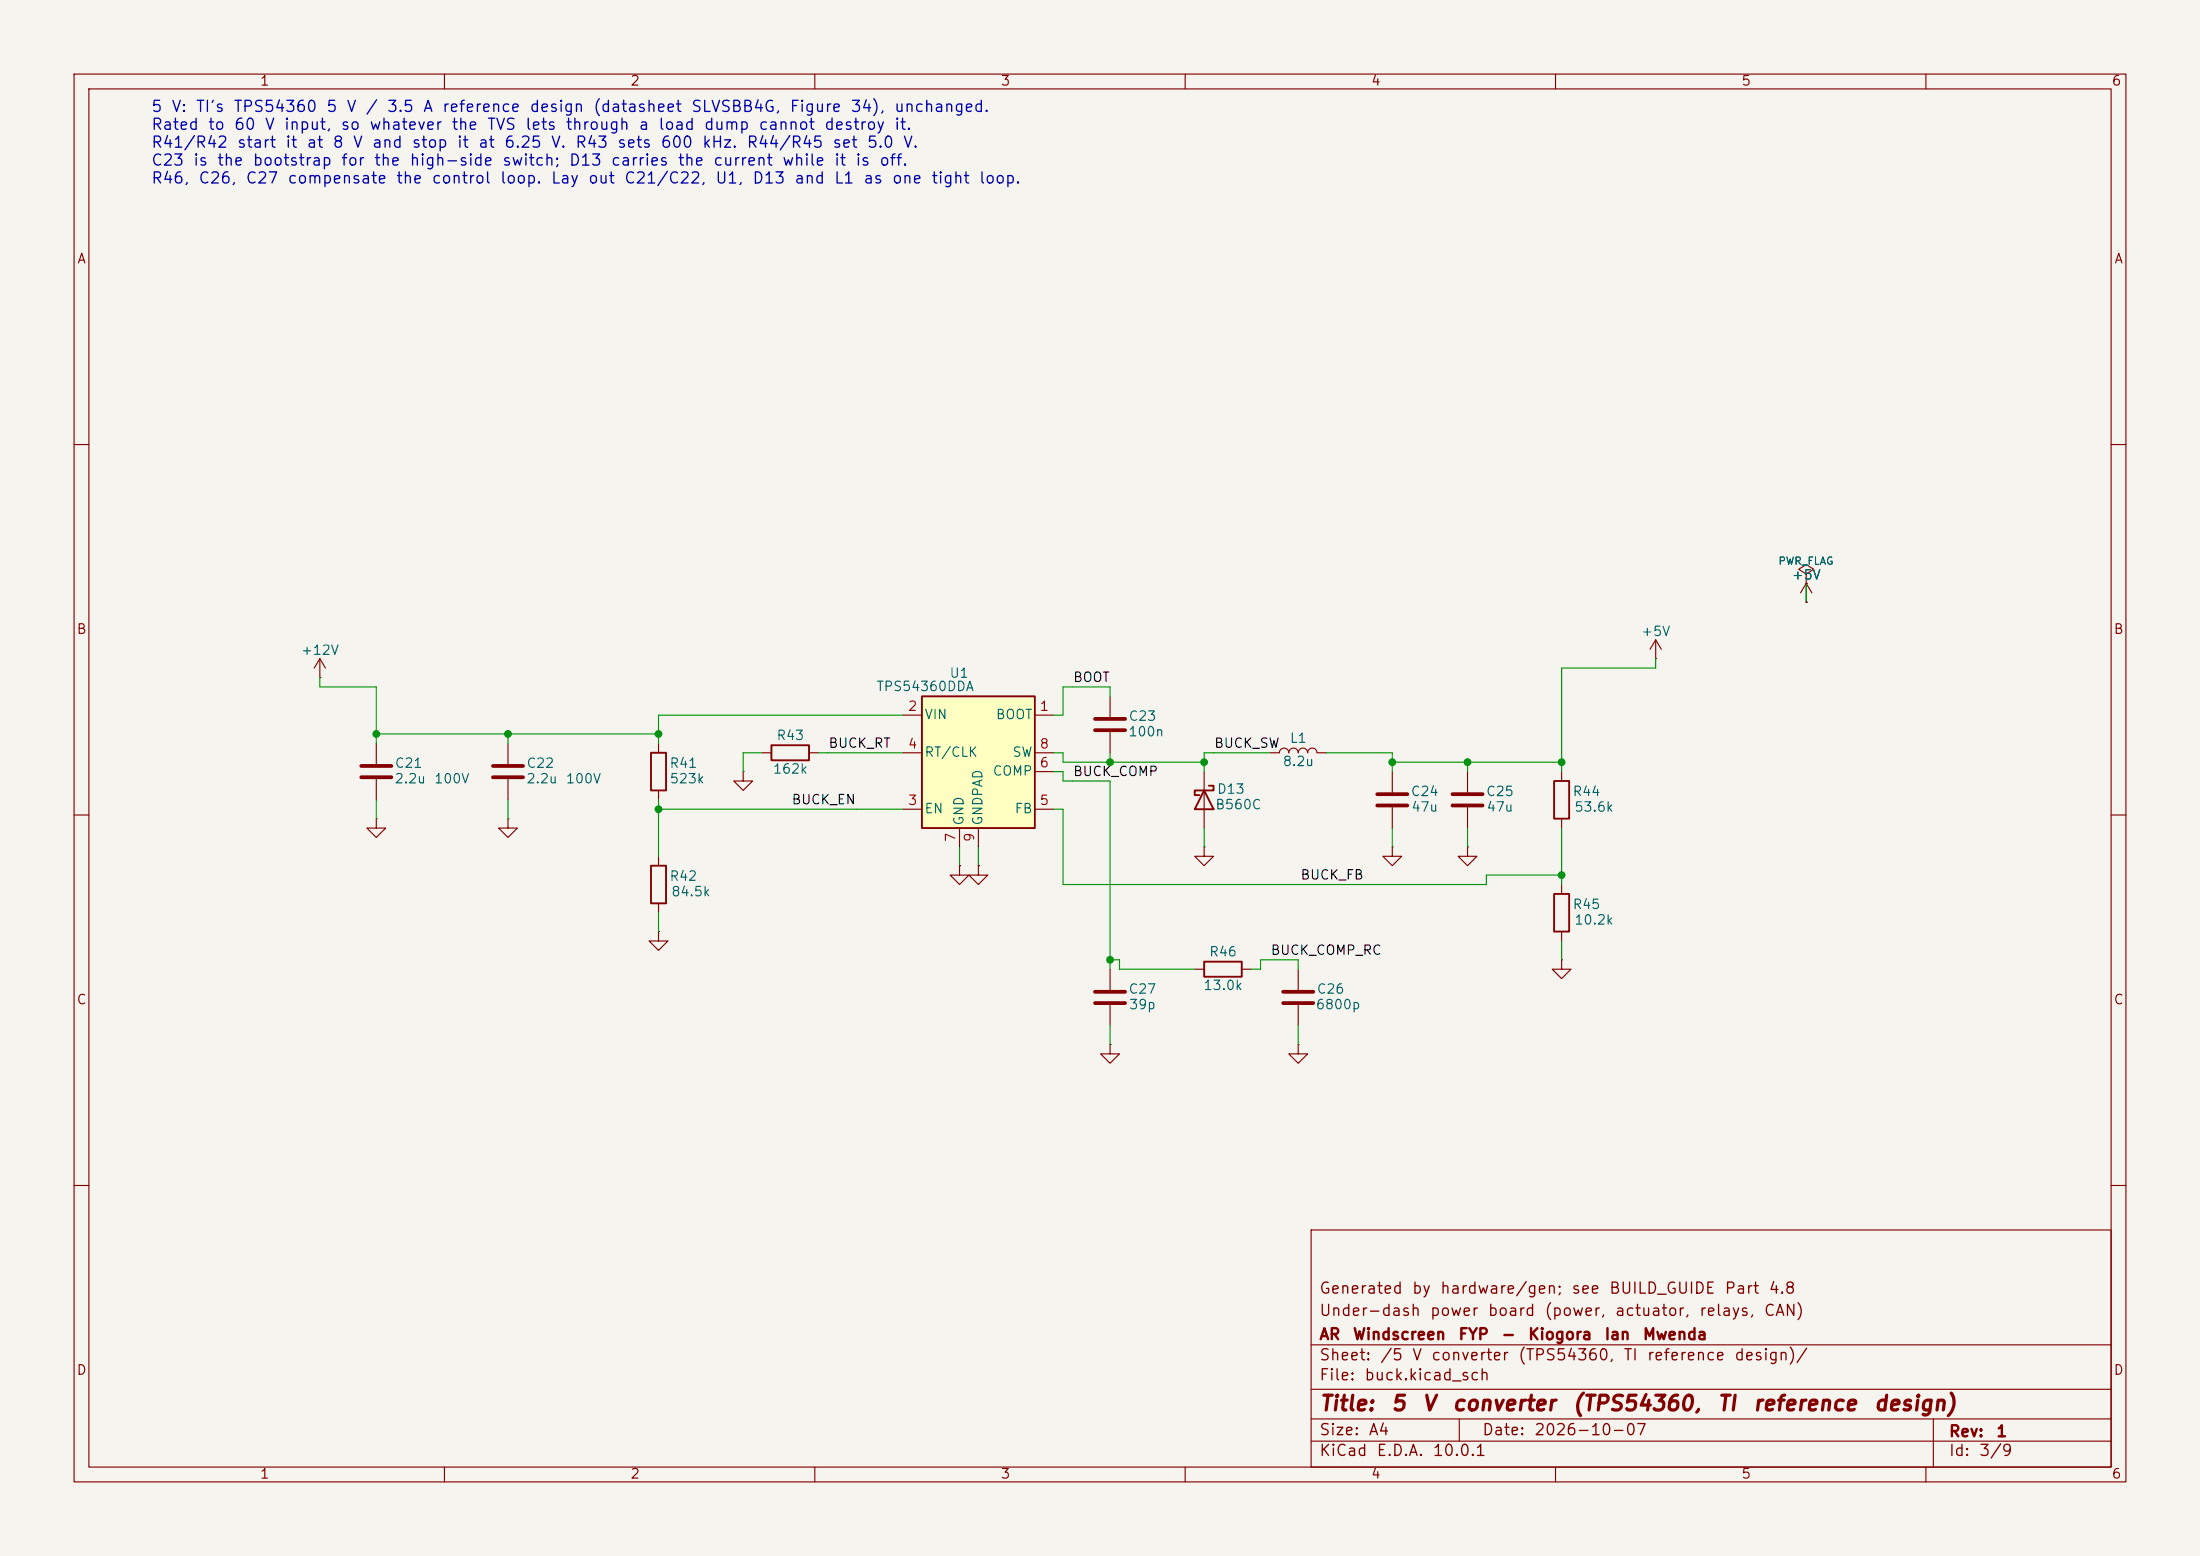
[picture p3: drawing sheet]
(kicad_sch
 (version 20250610)
 (generator "eeschema")
 (generator_version "10.0")
 (paper "A4")
 (title_block
  (title "5 V converter (TPS54360, TI reference design)")
  (date "2026-10-07")
  (rev "1")
  (company "AR Windscreen FYP - Kiogora Ian Mwenda")
  (comment 1 "Under-dash power board (power, actuator, relays, CAN)")
  (comment 2 "Generated by hardware/gen; see BUILD_GUIDE Part 4.8"))
 (lib_symbols
  (symbol "Regulator_Switching:TPS54360DDA"
   (pin_names
    (offset 0.254)) (exclude_from_sim no) (in_bom yes) (on_board yes)
   (in_pos_files yes)
   (duplicate_pin_numbers_are_jumpers no)
   (property "Reference" "U" (at -7.62 11.43 0) (show_name no) (do_not_autoplace no) (effects (font (size 1.27 1.27)) (justify left)))
   (property "Value" "TPS54360DDA" (at -7.62 8.89 0) (show_name no) (do_not_autoplace no) (effects (font (size 1.27 1.27)) (justify left)))
   (property "Footprint" "Package_SO:TI_SO-PowerPAD-8_ThermalVias" (at 1.27 -11.43 0) (show_name no) (do_not_autoplace no) (hide yes) (effects (font (size 1.27 1.27)
    (italic yes)) (justify left)))
   (property "Datasheet" "http://www.ti.com/lit/ds/symlink/tps54360.pdf" (at 0 0 0) (show_name no) (do_not_autoplace no) (hide yes) (effects (font (size 1.27 1.27))))
   (property "Description" "3.5A, Step Down DC-DC Converter with Eco-mode, 4.5-60V Input Voltage, PowerSO-8" (at 0 0 0) (show_name no) (do_not_autoplace no) (hide yes) (effects (font (size 1.27 1.27))))
   (symbol "TPS54360DDA_0_1"
    (rectangle (start -7.62 7.62) (end 7.62 -10.16) (stroke (width 0.254) (type default)) (fill (type background))))
   (symbol "TPS54360DDA_1_1"
    (pin input line (at 10.16 5.08 180) (length 2.54) (name "BOOT" (effects (font (size 1.27 1.27)))) (number "1" (effects (font (size 1.27 1.27)))))
    (pin power_in line (at -10.16 5.08 0) (length 2.54) (name "VIN" (effects (font (size 1.27 1.27)))) (number "2" (effects (font (size 1.27 1.27)))))
    (pin input line (at -10.16 -7.62 0) (length 2.54) (name "EN" (effects (font (size 1.27 1.27)))) (number "3" (effects (font (size 1.27 1.27)))))
    (pin input line (at -10.16 0 0) (length 2.54) (name "RT/CLK" (effects (font (size 1.27 1.27)))) (number "4" (effects (font (size 1.27 1.27)))))
    (pin input line (at 10.16 -7.62 180) (length 2.54) (name "FB" (effects (font (size 1.27 1.27)))) (number "5" (effects (font (size 1.27 1.27)))))
    (pin passive line (at 10.16 -2.54 180) (length 2.54) (name "COMP" (effects (font (size 1.27 1.27)))) (number "6" (effects (font (size 1.27 1.27)))))
    (pin power_in line (at -2.54 -12.7 90) (length 2.54) (name "GND" (effects (font (size 1.27 1.27)))) (number "7" (effects (font (size 1.27 1.27)))))
    (pin output line (at 10.16 0 180) (length 2.54) (name "SW" (effects (font (size 1.27 1.27)))) (number "8" (effects (font (size 1.27 1.27)))))
    (pin power_in line (at 0 -12.7 90) (length 2.54) (name "GNDPAD" (effects (font (size 1.27 1.27)))) (number "9" (effects (font (size 1.27 1.27))))))
   (embedded_fonts no))
  (symbol "Device:C"
   (pin_numbers (hide yes))
   (pin_names
    (offset 0.254)) (exclude_from_sim no) (in_bom yes) (on_board yes)
   (in_pos_files yes)
   (duplicate_pin_numbers_are_jumpers no)
   (property "Reference" "C" (at 0.635 2.54 0) (show_name no) (do_not_autoplace no) (effects (font (size 1.27 1.27)) (justify left)))
   (property "Value" "C" (at 0.635 -2.54 0) (show_name no) (do_not_autoplace no) (effects (font (size 1.27 1.27)) (justify left)))
   (property "Footprint" "" (at 0.9652 -3.81 0) (show_name no) (do_not_autoplace no) (hide yes) (effects (font (size 1.27 1.27))))
   (property "Datasheet" "" (at 0 0 0) (show_name no) (do_not_autoplace no) (hide yes) (effects (font (size 1.27 1.27))))
   (property "Description" "Unpolarized capacitor" (at 0 0 0) (show_name no) (do_not_autoplace no) (hide yes) (effects (font (size 1.27 1.27))))
   (symbol "C_0_1"
    (polyline (pts (xy -2.032 0.762) (xy 2.032 0.762)) (stroke (width 0.508) (type default)) (fill (type none)))
    (polyline (pts (xy -2.032 -0.762) (xy 2.032 -0.762)) (stroke (width 0.508) (type default)) (fill (type none))))
   (symbol "C_1_1"
    (pin passive line (at 0 3.81 270) (length 2.794) (name "" (effects (font (size 1.27 1.27)))) (number "1" (effects (font (size 1.27 1.27)))))
    (pin passive line (at 0 -3.81 90) (length 2.794) (name "" (effects (font (size 1.27 1.27)))) (number "2" (effects (font (size 1.27 1.27))))))
   (embedded_fonts no))
  (symbol "Device:R"
   (pin_numbers (hide yes))
   (pin_names
    (offset 0)) (exclude_from_sim no) (in_bom yes) (on_board yes)
   (in_pos_files yes)
   (duplicate_pin_numbers_are_jumpers no)
   (property "Reference" "R" (at 2.032 0 90) (show_name no) (do_not_autoplace no) (effects (font (size 1.27 1.27))))
   (property "Value" "R" (at 0 0 90) (show_name no) (do_not_autoplace no) (effects (font (size 1.27 1.27))))
   (property "Footprint" "" (at -1.778 0 90) (show_name no) (do_not_autoplace no) (hide yes) (effects (font (size 1.27 1.27))))
   (property "Datasheet" "" (at 0 0 0) (show_name no) (do_not_autoplace no) (hide yes) (effects (font (size 1.27 1.27))))
   (property "Description" "Resistor" (at 0 0 0) (show_name no) (do_not_autoplace no) (hide yes) (effects (font (size 1.27 1.27))))
   (symbol "R_0_1"
    (rectangle (start -1.016 -2.54) (end 1.016 2.54) (stroke (width 0.254) (type default)) (fill (type none))))
   (symbol "R_1_1"
    (pin passive line (at 0 3.81 270) (length 1.27) (name "" (effects (font (size 1.27 1.27)))) (number "1" (effects (font (size 1.27 1.27)))))
    (pin passive line (at 0 -3.81 90) (length 1.27) (name "" (effects (font (size 1.27 1.27)))) (number "2" (effects (font (size 1.27 1.27))))))
   (embedded_fonts no))
  (symbol "Device:D_Schottky"
   (pin_numbers (hide yes))
   (pin_names
    (offset 1.016) (hide yes)) (exclude_from_sim no) (in_bom yes) (on_board yes)
   (in_pos_files yes)
   (duplicate_pin_numbers_are_jumpers no)
   (property "Reference" "D" (at 0 2.54 0) (show_name no) (do_not_autoplace no) (effects (font (size 1.27 1.27))))
   (property "Value" "D_Schottky" (at 0 -2.54 0) (show_name no) (do_not_autoplace no) (effects (font (size 1.27 1.27))))
   (property "Footprint" "" (at 0 0 0) (show_name no) (do_not_autoplace no) (hide yes) (effects (font (size 1.27 1.27))))
   (property "Datasheet" "" (at 0 0 0) (show_name no) (do_not_autoplace no) (hide yes) (effects (font (size 1.27 1.27))))
   (property "Description" "Schottky diode" (at 0 0 0) (show_name no) (do_not_autoplace no) (hide yes) (effects (font (size 1.27 1.27))))
   (symbol "D_Schottky_0_1"
    (polyline (pts (xy -1.905 0.635) (xy -1.905 1.27) (xy -1.27 1.27) (xy -1.27 -1.27) (xy -0.635 -1.27) (xy -0.635 -0.635)) (stroke (width 0.254) (type default)) (fill (type none)))
    (polyline (pts (xy 1.27 1.27) (xy 1.27 -1.27) (xy -1.27 0) (xy 1.27 1.27)) (stroke (width 0.254) (type default)) (fill (type none)))
    (polyline (pts (xy 1.27 0) (xy -1.27 0)) (stroke (width 0) (type default)) (fill (type none))))
   (symbol "D_Schottky_1_1"
    (pin passive line (at -3.81 0 0) (length 2.54) (name "K" (effects (font (size 1.27 1.27)))) (number "1" (effects (font (size 1.27 1.27)))))
    (pin passive line (at 3.81 0 180) (length 2.54) (name "A" (effects (font (size 1.27 1.27)))) (number "2" (effects (font (size 1.27 1.27))))))
   (embedded_fonts no))
  (symbol "Device:L"
   (pin_numbers (hide yes))
   (pin_names
    (offset 1.016) (hide yes)) (exclude_from_sim no) (in_bom yes) (on_board yes)
   (in_pos_files yes)
   (duplicate_pin_numbers_are_jumpers no)
   (property "Reference" "L" (at -1.27 0 90) (show_name no) (do_not_autoplace no) (effects (font (size 1.27 1.27))))
   (property "Value" "L" (at 1.905 0 90) (show_name no) (do_not_autoplace no) (effects (font (size 1.27 1.27))))
   (property "Footprint" "" (at 0 0 0) (show_name no) (do_not_autoplace no) (hide yes) (effects (font (size 1.27 1.27))))
   (property "Datasheet" "" (at 0 0 0) (show_name no) (do_not_autoplace no) (hide yes) (effects (font (size 1.27 1.27))))
   (property "Description" "Inductor" (at 0 0 0) (show_name no) (do_not_autoplace no) (hide yes) (effects (font (size 1.27 1.27))))
   (symbol "L_0_1"
    (arc (start 0 2.54) (mid 0.6323 1.905) (end 0 1.27) (stroke (width 0) (type default)) (fill (type none)))
    (arc (start 0 1.27) (mid 0.6323 0.635) (end 0 0) (stroke (width 0) (type default)) (fill (type none)))
    (arc (start 0 0) (mid 0.6323 -0.635) (end 0 -1.27) (stroke (width 0) (type default)) (fill (type none)))
    (arc (start 0 -1.27) (mid 0.6323 -1.905) (end 0 -2.54) (stroke (width 0) (type default)) (fill (type none))))
   (symbol "L_1_1"
    (pin passive line (at 0 3.81 270) (length 1.27) (name "1" (effects (font (size 1.27 1.27)))) (number "1" (effects (font (size 1.27 1.27)))))
    (pin passive line (at 0 -3.81 90) (length 1.27) (name "2" (effects (font (size 1.27 1.27)))) (number "2" (effects (font (size 1.27 1.27))))))
   (embedded_fonts no))
  (symbol "power:+12V"
   (power global)
   (pin_numbers (hide yes))
   (pin_names
    (offset 0) (hide yes)) (exclude_from_sim no) (in_bom yes) (on_board yes)
   (in_pos_files yes)
   (duplicate_pin_numbers_are_jumpers no)
   (property "Reference" "#PWR" (at 0 -3.81 0) (show_name no) (do_not_autoplace no) (hide yes) (effects (font (size 1.27 1.27))))
   (property "Value" "+12V" (at 0 3.556 0) (show_name no) (do_not_autoplace no) (effects (font (size 1.27 1.27))))
   (property "Footprint" "" (at 0 0 0) (show_name no) (do_not_autoplace no) (hide yes) (effects (font (size 1.27 1.27))))
   (property "Datasheet" "" (at 0 0 0) (show_name no) (do_not_autoplace no) (hide yes) (effects (font (size 1.27 1.27))))
   (property "Description" "Power symbol creates a global label with name \"+12V\"" (at 0 0 0) (show_name no) (do_not_autoplace no) (hide yes) (effects (font (size 1.27 1.27))))
   (symbol "+12V_0_1"
    (polyline (pts (xy -0.762 1.27) (xy 0 2.54)) (stroke (width 0) (type default)) (fill (type none)))
    (polyline (pts (xy 0 2.54) (xy 0.762 1.27)) (stroke (width 0) (type default)) (fill (type none)))
    (polyline (pts (xy 0 0) (xy 0 2.54)) (stroke (width 0) (type default)) (fill (type none))))
   (symbol "+12V_1_1"
    (pin power_in line (at 0 0 90) (length 0) (name "" (effects (font (size 1.27 1.27)))) (number "1" (effects (font (size 1.27 1.27))))))
   (embedded_fonts no))
  (symbol "power:+5V"
   (power global)
   (pin_numbers (hide yes))
   (pin_names
    (offset 0) (hide yes)) (exclude_from_sim no) (in_bom yes) (on_board yes)
   (in_pos_files yes)
   (duplicate_pin_numbers_are_jumpers no)
   (property "Reference" "#PWR" (at 0 -3.81 0) (show_name no) (do_not_autoplace no) (hide yes) (effects (font (size 1.27 1.27))))
   (property "Value" "+5V" (at 0 3.556 0) (show_name no) (do_not_autoplace no) (effects (font (size 1.27 1.27))))
   (property "Footprint" "" (at 0 0 0) (show_name no) (do_not_autoplace no) (hide yes) (effects (font (size 1.27 1.27))))
   (property "Datasheet" "" (at 0 0 0) (show_name no) (do_not_autoplace no) (hide yes) (effects (font (size 1.27 1.27))))
   (property "Description" "Power symbol creates a global label with name \"+5V\"" (at 0 0 0) (show_name no) (do_not_autoplace no) (hide yes) (effects (font (size 1.27 1.27))))
   (symbol "+5V_0_1"
    (polyline (pts (xy -0.762 1.27) (xy 0 2.54)) (stroke (width 0) (type default)) (fill (type none)))
    (polyline (pts (xy 0 2.54) (xy 0.762 1.27)) (stroke (width 0) (type default)) (fill (type none)))
    (polyline (pts (xy 0 0) (xy 0 2.54)) (stroke (width 0) (type default)) (fill (type none))))
   (symbol "+5V_1_1"
    (pin power_in line (at 0 0 90) (length 0) (name "" (effects (font (size 1.27 1.27)))) (number "1" (effects (font (size 1.27 1.27))))))
   (embedded_fonts no))
  (symbol "power:PWR_FLAG"
   (power global)
   (pin_numbers (hide yes))
   (pin_names
    (offset 0) (hide yes)) (exclude_from_sim no) (in_bom yes) (on_board yes)
   (in_pos_files yes)
   (duplicate_pin_numbers_are_jumpers no)
   (property "Reference" "#FLG" (at 0 1.905 0) (show_name no) (do_not_autoplace no) (hide yes) (effects (font (size 1.27 1.27))))
   (property "Value" "PWR_FLAG" (at 0 3.81 0) (show_name no) (do_not_autoplace no) (effects (font (size 1.27 1.27))))
   (property "Footprint" "" (at 0 0 0) (show_name no) (do_not_autoplace no) (hide yes) (effects (font (size 1.27 1.27))))
   (property "Datasheet" "" (at 0 0 0) (show_name no) (do_not_autoplace no) (hide yes) (effects (font (size 1.27 1.27))))
   (property "Description" "Special symbol for telling ERC where power comes from" (at 0 0 0) (show_name no) (do_not_autoplace no) (hide yes) (effects (font (size 1.27 1.27))))
   (symbol "PWR_FLAG_0_0"
    (pin power_out line (at 0 0 90) (length 0) (name "" (effects (font (size 1.27 1.27)))) (number "1" (effects (font (size 1.27 1.27))))))
   (symbol "PWR_FLAG_0_1"
    (polyline (pts (xy 0 0) (xy 0 1.27) (xy -1.016 1.905) (xy 0 2.54) (xy 1.016 1.905) (xy 0 1.27)) (stroke (width 0) (type default)) (fill (type none))))
   (embedded_fonts no))
  (symbol "power:GND"
   (power global)
   (pin_numbers (hide yes))
   (pin_names
    (offset 0) (hide yes)) (exclude_from_sim no) (in_bom yes) (on_board yes)
   (in_pos_files yes)
   (duplicate_pin_numbers_are_jumpers no)
   (property "Reference" "#PWR" (at 0 -6.35 0) (show_name no) (do_not_autoplace no) (hide yes) (effects (font (size 1.27 1.27))))
   (property "Value" "GND" (at 0 -3.81 0) (show_name no) (do_not_autoplace no) (effects (font (size 1.27 1.27))))
   (property "Footprint" "" (at 0 0 0) (show_name no) (do_not_autoplace no) (hide yes) (effects (font (size 1.27 1.27))))
   (property "Datasheet" "" (at 0 0 0) (show_name no) (do_not_autoplace no) (hide yes) (effects (font (size 1.27 1.27))))
   (property "Description" "Power symbol creates a global label with name \"GND\" , ground" (at 0 0 0) (show_name no) (do_not_autoplace no) (hide yes) (effects (font (size 1.27 1.27))))
   (symbol "GND_0_1"
    (polyline (pts (xy 0 0) (xy 0 -1.27) (xy 1.27 -1.27) (xy 0 -2.54) (xy -1.27 -1.27) (xy 0 -1.27)) (stroke (width 0) (type default)) (fill (type none))))
   (symbol "GND_1_1"
    (pin power_in line (at 0 0 270) (length 0) (name "" (effects (font (size 1.27 1.27)))) (number "1" (effects (font (size 1.27 1.27))))))
   (embedded_fonts no)))
 (text "5 V: TI's TPS54360 5 V / 3.5 A reference design (datasheet SLVSBB4G, Figure 34), unchanged.\nRated to 60 V input, so whatever the TVS lets through a load dump cannot destroy it.\nR41/R42 start it at 8 V and stop it at 6.25 V. R43 sets 600 kHz. R44/R45 set 5.0 V.\nC23 is the bootstrap for the high-side switch; D13 carries the current while it is off.\nR46, C26, C27 compensate the control loop. Lay out C21/C22, U1, D13 and L1 as one tight loop."
  (exclude_from_sim no)
  (at 20.32 25.4 0)
  (effects (font (size 1.5 1.5)) (justify left bottom)))
 (symbol
  (lib_id "Regulator_Switching:TPS54360DDA")
  (at 132.08 101.6 0)
  (unit 1)
  (exclude_from_sim no)
  (in_bom yes)
  (on_board yes)
  (dnp no)
  (property "Reference" "U1" (at 129.464 90.93 0) (effects (font (size 1.27 1.27))))
  (property "Value" "TPS54360DDA" (at 124.892 92.73 0) (effects (font (size 1.27 1.27))))
  (property "Footprint" "Package_SO:TI_SO-PowerPAD-8_ThermalVias" (at 132.08 101.6 0) (hide yes) (effects (font (size 1.27 1.27))))
  (property "Datasheet" "" (at 132.08 101.6 0) (hide yes) (effects (font (size 1.27 1.27))))
  (property "Description" "60 V, 3.5 A buck" (at 132.08 101.6 0) (hide yes) (effects (font (size 1.27 1.27))))
  (pin "1")
  (pin "2")
  (pin "3")
  (pin "4")
  (pin "5")
  (pin "6")
  (pin "7")
  (pin "8")
  (pin "9"))
 (symbol
  (lib_id "Device:C")
  (at 50.8 104.14 0)
  (unit 1)
  (exclude_from_sim no)
  (in_bom yes)
  (on_board yes)
  (dnp no)
  (property "Reference" "C21" (at 55.156 103.09 0) (effects (font (size 1.27 1.27))))
  (property "Value" "2.2u 100V" (at 58.204 105.19 0) (effects (font (size 1.27 1.27))))
  (property "Footprint" "Capacitor_SMD:C_1210_3225Metric" (at 50.8 104.14 0) (hide yes) (effects (font (size 1.27 1.27))))
  (property "Datasheet" "" (at 50.8 104.14 0) (hide yes) (effects (font (size 1.27 1.27))))
  (property "Description" "" (at 50.8 104.14 0) (hide yes) (effects (font (size 1.27 1.27))))
  (pin "1")
  (pin "2"))
 (symbol
  (lib_id "Device:C")
  (at 68.58 104.14 0)
  (unit 1)
  (exclude_from_sim no)
  (in_bom yes)
  (on_board yes)
  (dnp no)
  (property "Reference" "C22" (at 72.936 103.09 0) (effects (font (size 1.27 1.27))))
  (property "Value" "2.2u 100V" (at 75.984 105.19 0) (effects (font (size 1.27 1.27))))
  (property "Footprint" "Capacitor_SMD:C_1210_3225Metric" (at 68.58 104.14 0) (hide yes) (effects (font (size 1.27 1.27))))
  (property "Datasheet" "" (at 68.58 104.14 0) (hide yes) (effects (font (size 1.27 1.27))))
  (property "Description" "" (at 68.58 104.14 0) (hide yes) (effects (font (size 1.27 1.27))))
  (pin "1")
  (pin "2"))
 (symbol
  (lib_id "Device:R")
  (at 88.9 104.14 0)
  (unit 1)
  (exclude_from_sim no)
  (in_bom yes)
  (on_board yes)
  (dnp no)
  (property "Reference" "R41" (at 92.24 103.09 0) (effects (font (size 1.27 1.27))))
  (property "Value" "523k" (at 92.748 105.19 0) (effects (font (size 1.27 1.27))))
  (property "Footprint" "Resistor_SMD:R_0805_2012Metric" (at 88.9 104.14 0) (hide yes) (effects (font (size 1.27 1.27))))
  (property "Datasheet" "" (at 88.9 104.14 0) (hide yes) (effects (font (size 1.27 1.27))))
  (property "Description" "UVLO: start 8 V" (at 88.9 104.14 0) (hide yes) (effects (font (size 1.27 1.27))))
  (pin "1")
  (pin "2"))
 (symbol
  (lib_id "Device:R")
  (at 88.9 119.38 0)
  (unit 1)
  (exclude_from_sim no)
  (in_bom yes)
  (on_board yes)
  (dnp no)
  (property "Reference" "R42" (at 92.24 118.33 0) (effects (font (size 1.27 1.27))))
  (property "Value" "84.5k" (at 93.256 120.43 0) (effects (font (size 1.27 1.27))))
  (property "Footprint" "Resistor_SMD:R_0805_2012Metric" (at 88.9 119.38 0) (hide yes) (effects (font (size 1.27 1.27))))
  (property "Datasheet" "" (at 88.9 119.38 0) (hide yes) (effects (font (size 1.27 1.27))))
  (property "Description" "UVLO: stop 6.25 V" (at 88.9 119.38 0) (hide yes) (effects (font (size 1.27 1.27))))
  (pin "1")
  (pin "2"))
 (symbol
  (lib_id "Device:R")
  (at 106.68 101.6 270)
  (unit 1)
  (exclude_from_sim no)
  (in_bom yes)
  (on_board yes)
  (dnp no)
  (property "Reference" "R43" (at 106.68 99.334 90) (effects (font (size 1.27 1.27))))
  (property "Value" "162k" (at 106.68 103.866 90) (effects (font (size 1.27 1.27))))
  (property "Footprint" "Resistor_SMD:R_0805_2012Metric" (at 106.68 101.6 0) (hide yes) (effects (font (size 1.27 1.27))))
  (property "Datasheet" "" (at 106.68 101.6 0) (hide yes) (effects (font (size 1.27 1.27))))
  (property "Description" "600 kHz" (at 106.68 101.6 0) (hide yes) (effects (font (size 1.27 1.27))))
  (pin "1")
  (pin "2"))
 (symbol
  (lib_id "Device:C")
  (at 149.86 97.79 0)
  (unit 1)
  (exclude_from_sim no)
  (in_bom yes)
  (on_board yes)
  (dnp no)
  (property "Reference" "C23" (at 154.216 96.74 0) (effects (font (size 1.27 1.27))))
  (property "Value" "100n" (at 154.724 98.84 0) (effects (font (size 1.27 1.27))))
  (property "Footprint" "Capacitor_SMD:C_0805_2012Metric" (at 149.86 97.79 0) (hide yes) (effects (font (size 1.27 1.27))))
  (property "Datasheet" "" (at 149.86 97.79 0) (hide yes) (effects (font (size 1.27 1.27))))
  (property "Description" "" (at 149.86 97.79 0) (hide yes) (effects (font (size 1.27 1.27))))
  (pin "1")
  (pin "2"))
 (symbol
  (lib_id "Device:D_Schottky")
  (at 162.56 107.95 270)
  (unit 1)
  (exclude_from_sim no)
  (in_bom yes)
  (on_board yes)
  (dnp no)
  (property "Reference" "D13" (at 166.154 106.582 90) (effects (font (size 1.27 1.27))))
  (property "Value" "B560C" (at 167.17 108.683 90) (effects (font (size 1.27 1.27))))
  (property "Footprint" "Diode_SMD:D_SMC" (at 162.56 107.95 0) (hide yes) (effects (font (size 1.27 1.27))))
  (property "Datasheet" "" (at 162.56 107.95 0) (hide yes) (effects (font (size 1.27 1.27))))
  (property "Description" "catch diode" (at 162.56 107.95 0) (hide yes) (effects (font (size 1.27 1.27))))
  (pin "1")
  (pin "2"))
 (symbol
  (lib_id "Device:L")
  (at 175.26 101.6 90)
  (unit 1)
  (exclude_from_sim no)
  (in_bom yes)
  (on_board yes)
  (dnp no)
  (property "Reference" "L1" (at 175.26 99.718 90) (effects (font (size 1.27 1.27))))
  (property "Value" "8.2u" (at 175.26 102.85 90) (effects (font (size 1.27 1.27))))
  (property "Footprint" "Inductor_SMD:L_Bourns_SRR1260" (at 175.26 101.6 0) (hide yes) (effects (font (size 1.27 1.27))))
  (property "Datasheet" "" (at 175.26 101.6 0) (hide yes) (effects (font (size 1.27 1.27))))
  (property "Description" "SRR1260-8R2Y or similar, Isat > 4.5 A" (at 175.26 101.6 0) (hide yes) (effects (font (size 1.27 1.27))))
  (pin "1")
  (pin "2"))
 (symbol
  (lib_id "Device:C")
  (at 187.96 107.95 0)
  (unit 1)
  (exclude_from_sim no)
  (in_bom yes)
  (on_board yes)
  (dnp no)
  (property "Reference" "C24" (at 192.316 106.9 0) (effects (font (size 1.27 1.27))))
  (property "Value" "47u" (at 192.316 109.0 0) (effects (font (size 1.27 1.27))))
  (property "Footprint" "Capacitor_SMD:C_1210_3225Metric" (at 187.96 107.95 0) (hide yes) (effects (font (size 1.27 1.27))))
  (property "Datasheet" "" (at 187.96 107.95 0) (hide yes) (effects (font (size 1.27 1.27))))
  (property "Description" "" (at 187.96 107.95 0) (hide yes) (effects (font (size 1.27 1.27))))
  (pin "1")
  (pin "2"))
 (symbol
  (lib_id "Device:C")
  (at 198.12 107.95 0)
  (unit 1)
  (exclude_from_sim no)
  (in_bom yes)
  (on_board yes)
  (dnp no)
  (property "Reference" "C25" (at 202.476 106.9 0) (effects (font (size 1.27 1.27))))
  (property "Value" "47u" (at 202.476 109.0 0) (effects (font (size 1.27 1.27))))
  (property "Footprint" "Capacitor_SMD:C_1210_3225Metric" (at 198.12 107.95 0) (hide yes) (effects (font (size 1.27 1.27))))
  (property "Datasheet" "" (at 198.12 107.95 0) (hide yes) (effects (font (size 1.27 1.27))))
  (property "Description" "" (at 198.12 107.95 0) (hide yes) (effects (font (size 1.27 1.27))))
  (pin "1")
  (pin "2"))
 (symbol
  (lib_id "Device:R")
  (at 210.82 107.95 0)
  (unit 1)
  (exclude_from_sim no)
  (in_bom yes)
  (on_board yes)
  (dnp no)
  (property "Reference" "R44" (at 214.16 106.9 0) (effects (font (size 1.27 1.27))))
  (property "Value" "53.6k" (at 215.176 109.0 0) (effects (font (size 1.27 1.27))))
  (property "Footprint" "Resistor_SMD:R_0805_2012Metric" (at 210.82 107.95 0) (hide yes) (effects (font (size 1.27 1.27))))
  (property "Datasheet" "" (at 210.82 107.95 0) (hide yes) (effects (font (size 1.27 1.27))))
  (property "Description" "" (at 210.82 107.95 0) (hide yes) (effects (font (size 1.27 1.27))))
  (pin "1")
  (pin "2"))
 (symbol
  (lib_id "Device:R")
  (at 210.82 123.19 0)
  (unit 1)
  (exclude_from_sim no)
  (in_bom yes)
  (on_board yes)
  (dnp no)
  (property "Reference" "R45" (at 214.16 122.14 0) (effects (font (size 1.27 1.27))))
  (property "Value" "10.2k" (at 215.176 124.24 0) (effects (font (size 1.27 1.27))))
  (property "Footprint" "Resistor_SMD:R_0805_2012Metric" (at 210.82 123.19 0) (hide yes) (effects (font (size 1.27 1.27))))
  (property "Datasheet" "" (at 210.82 123.19 0) (hide yes) (effects (font (size 1.27 1.27))))
  (property "Description" "" (at 210.82 123.19 0) (hide yes) (effects (font (size 1.27 1.27))))
  (pin "1")
  (pin "2"))
 (symbol
  (lib_id "Device:C")
  (at 149.86 134.62 0)
  (unit 1)
  (exclude_from_sim no)
  (in_bom yes)
  (on_board yes)
  (dnp no)
  (property "Reference" "C27" (at 154.216 133.57 0) (effects (font (size 1.27 1.27))))
  (property "Value" "39p" (at 154.216 135.67 0) (effects (font (size 1.27 1.27))))
  (property "Footprint" "Capacitor_SMD:C_0805_2012Metric" (at 149.86 134.62 0) (hide yes) (effects (font (size 1.27 1.27))))
  (property "Datasheet" "" (at 149.86 134.62 0) (hide yes) (effects (font (size 1.27 1.27))))
  (property "Description" "" (at 149.86 134.62 0) (hide yes) (effects (font (size 1.27 1.27))))
  (pin "1")
  (pin "2"))
 (symbol
  (lib_id "Device:R")
  (at 165.1 130.81 90)
  (unit 1)
  (exclude_from_sim no)
  (in_bom yes)
  (on_board yes)
  (dnp no)
  (property "Reference" "R46" (at 165.1 128.544 90) (effects (font (size 1.27 1.27))))
  (property "Value" "13.0k" (at 165.1 133.076 90) (effects (font (size 1.27 1.27))))
  (property "Footprint" "Resistor_SMD:R_0805_2012Metric" (at 165.1 130.81 0) (hide yes) (effects (font (size 1.27 1.27))))
  (property "Datasheet" "" (at 165.1 130.81 0) (hide yes) (effects (font (size 1.27 1.27))))
  (property "Description" "" (at 165.1 130.81 0) (hide yes) (effects (font (size 1.27 1.27))))
  (pin "1")
  (pin "2"))
 (symbol
  (lib_id "Device:C")
  (at 175.26 134.62 0)
  (unit 1)
  (exclude_from_sim no)
  (in_bom yes)
  (on_board yes)
  (dnp no)
  (property "Reference" "C26" (at 179.616 133.57 0) (effects (font (size 1.27 1.27))))
  (property "Value" "6800p" (at 180.632 135.67 0) (effects (font (size 1.27 1.27))))
  (property "Footprint" "Capacitor_SMD:C_0805_2012Metric" (at 175.26 134.62 0) (hide yes) (effects (font (size 1.27 1.27))))
  (property "Datasheet" "" (at 175.26 134.62 0) (hide yes) (effects (font (size 1.27 1.27))))
  (property "Description" "" (at 175.26 134.62 0) (hide yes) (effects (font (size 1.27 1.27))))
  (pin "1")
  (pin "2"))
 (symbol
  (lib_id "power:+12V")
  (at 43.18 91.44 0)
  (unit 1)
  (exclude_from_sim no)
  (in_bom yes)
  (on_board yes)
  (dnp no)
  (property "Reference" "#PWR008" (at 43.18 91.44 0) (hide yes) (effects (font (size 1.27 1.27))))
  (property "Value" "+12V" (at 43.18 87.84 0) (effects (font (size 1.27 1.27))))
  (property "Footprint" "" (at 43.18 91.44 0) (hide yes) (effects (font (size 1.27 1.27))))
  (property "Datasheet" "" (at 43.18 91.44 0) (hide yes) (effects (font (size 1.27 1.27))))
  (pin "1"))
 (symbol
  (lib_id "power:+5V")
  (at 223.52 88.9 0)
  (unit 1)
  (exclude_from_sim no)
  (in_bom yes)
  (on_board yes)
  (dnp no)
  (property "Reference" "#PWR009" (at 223.52 88.9 0) (hide yes) (effects (font (size 1.27 1.27))))
  (property "Value" "+5V" (at 223.52 85.3 0) (effects (font (size 1.27 1.27))))
  (property "Footprint" "" (at 223.52 88.9 0) (hide yes) (effects (font (size 1.27 1.27))))
  (property "Datasheet" "" (at 223.52 88.9 0) (hide yes) (effects (font (size 1.27 1.27))))
  (pin "1"))
 (symbol
  (lib_id "power:PWR_FLAG")
  (at 243.84 78.74 0)
  (unit 1)
  (exclude_from_sim no)
  (in_bom yes)
  (on_board yes)
  (dnp no)
  (property "Reference" "#FLG003" (at 243.84 78.74 0) (hide yes) (effects (font (size 1.27 1.27))))
  (property "Value" "PWR_FLAG" (at 243.84 75.74 0) (effects (font (size 1.0 1.0))))
  (property "Footprint" "" (at 243.84 78.74 0) (hide yes) (effects (font (size 1.27 1.27))))
  (property "Datasheet" "" (at 243.84 78.74 0) (hide yes) (effects (font (size 1.27 1.27))))
  (pin "1"))
 (wire
  (pts (xy 243.84 78.74) (xy 243.84 81.28))
  (stroke (width 0) (type default)))
 (symbol
  (lib_id "power:+5V")
  (at 243.84 81.28 0)
  (unit 1)
  (exclude_from_sim no)
  (in_bom yes)
  (on_board yes)
  (dnp no)
  (property "Reference" "#PWR010" (at 243.84 81.28 0) (hide yes) (effects (font (size 1.27 1.27))))
  (property "Value" "+5V" (at 243.84 77.68 0) (effects (font (size 1.27 1.27))))
  (property "Footprint" "" (at 243.84 81.28 0) (hide yes) (effects (font (size 1.27 1.27))))
  (property "Datasheet" "" (at 243.84 81.28 0) (hide yes) (effects (font (size 1.27 1.27))))
  (pin "1"))
 (wire
  (pts (xy 129.54 114.3) (xy 129.54 116.84))
  (stroke (width 0) (type default)))
 (symbol
  (lib_id "power:GND")
  (at 129.54 116.84 0)
  (unit 1)
  (exclude_from_sim no)
  (in_bom yes)
  (on_board yes)
  (dnp no)
  (property "Reference" "#PWR011" (at 129.54 116.84 0) (hide yes) (effects (font (size 1.27 1.27))))
  (property "Value" "GND" (at 129.54 113.24 0) (hide yes) (effects (font (size 1.27 1.27))))
  (property "Footprint" "" (at 129.54 116.84 0) (hide yes) (effects (font (size 1.27 1.27))))
  (property "Datasheet" "" (at 129.54 116.84 0) (hide yes) (effects (font (size 1.27 1.27))))
  (pin "1"))
 (wire
  (pts (xy 132.08 114.3) (xy 132.08 116.84))
  (stroke (width 0) (type default)))
 (symbol
  (lib_id "power:GND")
  (at 132.08 116.84 0)
  (unit 1)
  (exclude_from_sim no)
  (in_bom yes)
  (on_board yes)
  (dnp no)
  (property "Reference" "#PWR012" (at 132.08 116.84 0) (hide yes) (effects (font (size 1.27 1.27))))
  (property "Value" "GND" (at 132.08 113.24 0) (hide yes) (effects (font (size 1.27 1.27))))
  (property "Footprint" "" (at 132.08 116.84 0) (hide yes) (effects (font (size 1.27 1.27))))
  (property "Datasheet" "" (at 132.08 116.84 0) (hide yes) (effects (font (size 1.27 1.27))))
  (pin "1"))
 (wire
  (pts (xy 50.8 107.95) (xy 50.8 110.49))
  (stroke (width 0) (type default)))
 (symbol
  (lib_id "power:GND")
  (at 50.8 110.49 0)
  (unit 1)
  (exclude_from_sim no)
  (in_bom yes)
  (on_board yes)
  (dnp no)
  (property "Reference" "#PWR013" (at 50.8 110.49 0) (hide yes) (effects (font (size 1.27 1.27))))
  (property "Value" "GND" (at 50.8 106.89 0) (hide yes) (effects (font (size 1.27 1.27))))
  (property "Footprint" "" (at 50.8 110.49 0) (hide yes) (effects (font (size 1.27 1.27))))
  (property "Datasheet" "" (at 50.8 110.49 0) (hide yes) (effects (font (size 1.27 1.27))))
  (pin "1"))
 (wire
  (pts (xy 68.58 107.95) (xy 68.58 110.49))
  (stroke (width 0) (type default)))
 (symbol
  (lib_id "power:GND")
  (at 68.58 110.49 0)
  (unit 1)
  (exclude_from_sim no)
  (in_bom yes)
  (on_board yes)
  (dnp no)
  (property "Reference" "#PWR014" (at 68.58 110.49 0) (hide yes) (effects (font (size 1.27 1.27))))
  (property "Value" "GND" (at 68.58 106.89 0) (hide yes) (effects (font (size 1.27 1.27))))
  (property "Footprint" "" (at 68.58 110.49 0) (hide yes) (effects (font (size 1.27 1.27))))
  (property "Datasheet" "" (at 68.58 110.49 0) (hide yes) (effects (font (size 1.27 1.27))))
  (pin "1"))
 (wire
  (pts (xy 88.9 123.19) (xy 88.9 125.73))
  (stroke (width 0) (type default)))
 (symbol
  (lib_id "power:GND")
  (at 88.9 125.73 0)
  (unit 1)
  (exclude_from_sim no)
  (in_bom yes)
  (on_board yes)
  (dnp no)
  (property "Reference" "#PWR015" (at 88.9 125.73 0) (hide yes) (effects (font (size 1.27 1.27))))
  (property "Value" "GND" (at 88.9 122.13 0) (hide yes) (effects (font (size 1.27 1.27))))
  (property "Footprint" "" (at 88.9 125.73 0) (hide yes) (effects (font (size 1.27 1.27))))
  (property "Datasheet" "" (at 88.9 125.73 0) (hide yes) (effects (font (size 1.27 1.27))))
  (pin "1"))
 (wire
  (pts (xy 102.87 101.6) (xy 100.33 101.6))
  (stroke (width 0) (type default)))
 (wire
  (pts (xy 100.33 101.6) (xy 100.33 104.14))
  (stroke (width 0) (type default)))
 (symbol
  (lib_id "power:GND")
  (at 100.33 104.14 0)
  (unit 1)
  (exclude_from_sim no)
  (in_bom yes)
  (on_board yes)
  (dnp no)
  (property "Reference" "#PWR016" (at 100.33 104.14 0) (hide yes) (effects (font (size 1.27 1.27))))
  (property "Value" "GND" (at 100.33 100.54 0) (hide yes) (effects (font (size 1.27 1.27))))
  (property "Footprint" "" (at 100.33 104.14 0) (hide yes) (effects (font (size 1.27 1.27))))
  (property "Datasheet" "" (at 100.33 104.14 0) (hide yes) (effects (font (size 1.27 1.27))))
  (pin "1"))
 (wire
  (pts (xy 162.56 111.76) (xy 162.56 114.3))
  (stroke (width 0) (type default)))
 (symbol
  (lib_id "power:GND")
  (at 162.56 114.3 0)
  (unit 1)
  (exclude_from_sim no)
  (in_bom yes)
  (on_board yes)
  (dnp no)
  (property "Reference" "#PWR017" (at 162.56 114.3 0) (hide yes) (effects (font (size 1.27 1.27))))
  (property "Value" "GND" (at 162.56 110.7 0) (hide yes) (effects (font (size 1.27 1.27))))
  (property "Footprint" "" (at 162.56 114.3 0) (hide yes) (effects (font (size 1.27 1.27))))
  (property "Datasheet" "" (at 162.56 114.3 0) (hide yes) (effects (font (size 1.27 1.27))))
  (pin "1"))
 (wire
  (pts (xy 187.96 111.76) (xy 187.96 114.3))
  (stroke (width 0) (type default)))
 (symbol
  (lib_id "power:GND")
  (at 187.96 114.3 0)
  (unit 1)
  (exclude_from_sim no)
  (in_bom yes)
  (on_board yes)
  (dnp no)
  (property "Reference" "#PWR018" (at 187.96 114.3 0) (hide yes) (effects (font (size 1.27 1.27))))
  (property "Value" "GND" (at 187.96 110.7 0) (hide yes) (effects (font (size 1.27 1.27))))
  (property "Footprint" "" (at 187.96 114.3 0) (hide yes) (effects (font (size 1.27 1.27))))
  (property "Datasheet" "" (at 187.96 114.3 0) (hide yes) (effects (font (size 1.27 1.27))))
  (pin "1"))
 (wire
  (pts (xy 198.12 111.76) (xy 198.12 114.3))
  (stroke (width 0) (type default)))
 (symbol
  (lib_id "power:GND")
  (at 198.12 114.3 0)
  (unit 1)
  (exclude_from_sim no)
  (in_bom yes)
  (on_board yes)
  (dnp no)
  (property "Reference" "#PWR019" (at 198.12 114.3 0) (hide yes) (effects (font (size 1.27 1.27))))
  (property "Value" "GND" (at 198.12 110.7 0) (hide yes) (effects (font (size 1.27 1.27))))
  (property "Footprint" "" (at 198.12 114.3 0) (hide yes) (effects (font (size 1.27 1.27))))
  (property "Datasheet" "" (at 198.12 114.3 0) (hide yes) (effects (font (size 1.27 1.27))))
  (pin "1"))
 (wire
  (pts (xy 210.82 127.0) (xy 210.82 129.54))
  (stroke (width 0) (type default)))
 (symbol
  (lib_id "power:GND")
  (at 210.82 129.54 0)
  (unit 1)
  (exclude_from_sim no)
  (in_bom yes)
  (on_board yes)
  (dnp no)
  (property "Reference" "#PWR020" (at 210.82 129.54 0) (hide yes) (effects (font (size 1.27 1.27))))
  (property "Value" "GND" (at 210.82 125.94 0) (hide yes) (effects (font (size 1.27 1.27))))
  (property "Footprint" "" (at 210.82 129.54 0) (hide yes) (effects (font (size 1.27 1.27))))
  (property "Datasheet" "" (at 210.82 129.54 0) (hide yes) (effects (font (size 1.27 1.27))))
  (pin "1"))
 (wire
  (pts (xy 149.86 138.43) (xy 149.86 140.97))
  (stroke (width 0) (type default)))
 (symbol
  (lib_id "power:GND")
  (at 149.86 140.97 0)
  (unit 1)
  (exclude_from_sim no)
  (in_bom yes)
  (on_board yes)
  (dnp no)
  (property "Reference" "#PWR021" (at 149.86 140.97 0) (hide yes) (effects (font (size 1.27 1.27))))
  (property "Value" "GND" (at 149.86 137.37 0) (hide yes) (effects (font (size 1.27 1.27))))
  (property "Footprint" "" (at 149.86 140.97 0) (hide yes) (effects (font (size 1.27 1.27))))
  (property "Datasheet" "" (at 149.86 140.97 0) (hide yes) (effects (font (size 1.27 1.27))))
  (pin "1"))
 (wire
  (pts (xy 175.26 138.43) (xy 175.26 140.97))
  (stroke (width 0) (type default)))
 (symbol
  (lib_id "power:GND")
  (at 175.26 140.97 0)
  (unit 1)
  (exclude_from_sim no)
  (in_bom yes)
  (on_board yes)
  (dnp no)
  (property "Reference" "#PWR022" (at 175.26 140.97 0) (hide yes) (effects (font (size 1.27 1.27))))
  (property "Value" "GND" (at 175.26 137.37 0) (hide yes) (effects (font (size 1.27 1.27))))
  (property "Footprint" "" (at 175.26 140.97 0) (hide yes) (effects (font (size 1.27 1.27))))
  (property "Datasheet" "" (at 175.26 140.97 0) (hide yes) (effects (font (size 1.27 1.27))))
  (pin "1"))
 (label "BUCK_COMP_RC"
  (at 171.45 129.54 0)
  (effects (font (size 1.27 1.27)) (justify left bottom)))
 (label "BOOT"
  (at 144.78 92.71 0)
  (effects (font (size 1.27 1.27)) (justify left bottom)))
 (label "BUCK_RT"
  (at 111.76 101.6 0)
  (effects (font (size 1.27 1.27)) (justify left bottom)))
 (label "BUCK_SW"
  (at 163.83 101.6 0)
  (effects (font (size 1.27 1.27)) (justify left bottom)))
 (label "BUCK_EN"
  (at 115.57 109.22 0)
  (effects (font (size 1.27 1.27)) (justify right bottom)))
 (label "BUCK_COMP"
  (at 144.78 105.41 0)
  (effects (font (size 1.27 1.27)) (justify left bottom)))
 (label "BUCK_FB"
  (at 184.15 119.38 0)
  (effects (font (size 1.27 1.27)) (justify right bottom)))
 (wire
  (pts (xy 168.91 130.81) (xy 170.18 130.81))
  (stroke (width 0) (type default)))
 (wire
  (pts (xy 170.18 129.54) (xy 170.18 130.81))
  (stroke (width 0) (type default)))
 (wire
  (pts (xy 170.18 129.54) (xy 171.45 129.54))
  (stroke (width 0) (type default)))
 (wire
  (pts (xy 171.45 129.54) (xy 175.26 129.54))
  (stroke (width 0) (type default)))
 (wire
  (pts (xy 175.26 129.54) (xy 175.26 130.81))
  (stroke (width 0) (type default)))
 (wire
  (pts (xy 142.24 96.52) (xy 143.51 96.52))
  (stroke (width 0) (type default)))
 (wire
  (pts (xy 143.51 92.71) (xy 143.51 96.52))
  (stroke (width 0) (type default)))
 (wire
  (pts (xy 143.51 92.71) (xy 144.78 92.71))
  (stroke (width 0) (type default)))
 (wire
  (pts (xy 144.78 92.71) (xy 149.86 92.71))
  (stroke (width 0) (type default)))
 (wire
  (pts (xy 149.86 92.71) (xy 149.86 93.98))
  (stroke (width 0) (type default)))
 (wire
  (pts (xy 110.49 101.6) (xy 111.76 101.6))
  (stroke (width 0) (type default)))
 (wire
  (pts (xy 111.76 101.6) (xy 121.92 101.6))
  (stroke (width 0) (type default)))
 (wire
  (pts (xy 142.24 101.6) (xy 143.51 101.6))
  (stroke (width 0) (type default)))
 (wire
  (pts (xy 143.51 101.6) (xy 143.51 102.87))
  (stroke (width 0) (type default)))
 (wire
  (pts (xy 143.51 102.87) (xy 149.86 102.87))
  (stroke (width 0) (type default)))
 (wire
  (pts (xy 149.86 101.6) (xy 149.86 102.87))
  (stroke (width 0) (type default)))
 (wire
  (pts (xy 149.86 102.87) (xy 162.56 102.87))
  (stroke (width 0) (type default)))
 (wire
  (pts (xy 162.56 101.6) (xy 162.56 102.87))
  (stroke (width 0) (type default)))
 (wire
  (pts (xy 162.56 101.6) (xy 163.83 101.6))
  (stroke (width 0) (type default)))
 (wire
  (pts (xy 162.56 102.87) (xy 162.56 104.14))
  (stroke (width 0) (type default)))
 (wire
  (pts (xy 163.83 101.6) (xy 171.45 101.6))
  (stroke (width 0) (type default)))
 (junction
  (at 162.56 102.87)
  (diameter 0)
  (color 0 0 0 0))
 (junction
  (at 149.86 102.87)
  (diameter 0)
  (color 0 0 0 0))
 (wire
  (pts (xy 88.9 107.95) (xy 88.9 109.22))
  (stroke (width 0) (type default)))
 (wire
  (pts (xy 88.9 109.22) (xy 88.9 115.57))
  (stroke (width 0) (type default)))
 (wire
  (pts (xy 88.9 109.22) (xy 115.57 109.22))
  (stroke (width 0) (type default)))
 (wire
  (pts (xy 115.57 109.22) (xy 121.92 109.22))
  (stroke (width 0) (type default)))
 (junction
  (at 88.9 109.22)
  (diameter 0)
  (color 0 0 0 0))
 (wire
  (pts (xy 142.24 104.14) (xy 143.51 104.14))
  (stroke (width 0) (type default)))
 (wire
  (pts (xy 143.51 104.14) (xy 143.51 105.41))
  (stroke (width 0) (type default)))
 (wire
  (pts (xy 143.51 105.41) (xy 144.78 105.41))
  (stroke (width 0) (type default)))
 (wire
  (pts (xy 144.78 105.41) (xy 149.86 105.41))
  (stroke (width 0) (type default)))
 (wire
  (pts (xy 149.86 105.41) (xy 149.86 129.54))
  (stroke (width 0) (type default)))
 (wire
  (pts (xy 149.86 129.54) (xy 149.86 130.81))
  (stroke (width 0) (type default)))
 (wire
  (pts (xy 149.86 129.54) (xy 151.13 129.54))
  (stroke (width 0) (type default)))
 (wire
  (pts (xy 151.13 129.54) (xy 151.13 130.81))
  (stroke (width 0) (type default)))
 (wire
  (pts (xy 151.13 130.81) (xy 161.29 130.81))
  (stroke (width 0) (type default)))
 (junction
  (at 149.86 129.54)
  (diameter 0)
  (color 0 0 0 0))
 (wire
  (pts (xy 179.07 101.6) (xy 187.96 101.6))
  (stroke (width 0) (type default)))
 (wire
  (pts (xy 187.96 101.6) (xy 187.96 102.87))
  (stroke (width 0) (type default)))
 (wire
  (pts (xy 187.96 102.87) (xy 187.96 104.14))
  (stroke (width 0) (type default)))
 (wire
  (pts (xy 187.96 102.87) (xy 198.12 102.87))
  (stroke (width 0) (type default)))
 (wire
  (pts (xy 198.12 102.87) (xy 198.12 104.14))
  (stroke (width 0) (type default)))
 (wire
  (pts (xy 198.12 102.87) (xy 210.82 102.87))
  (stroke (width 0) (type default)))
 (wire
  (pts (xy 210.82 90.17) (xy 210.82 102.87))
  (stroke (width 0) (type default)))
 (wire
  (pts (xy 210.82 90.17) (xy 223.52 90.17))
  (stroke (width 0) (type default)))
 (wire
  (pts (xy 210.82 102.87) (xy 210.82 104.14))
  (stroke (width 0) (type default)))
 (wire
  (pts (xy 223.52 88.9) (xy 223.52 90.17))
  (stroke (width 0) (type default)))
 (junction
  (at 198.12 102.87)
  (diameter 0)
  (color 0 0 0 0))
 (junction
  (at 210.82 102.87)
  (diameter 0)
  (color 0 0 0 0))
 (junction
  (at 187.96 102.87)
  (diameter 0)
  (color 0 0 0 0))
 (wire
  (pts (xy 142.24 109.22) (xy 143.51 109.22))
  (stroke (width 0) (type default)))
 (wire
  (pts (xy 143.51 109.22) (xy 143.51 119.38))
  (stroke (width 0) (type default)))
 (wire
  (pts (xy 143.51 119.38) (xy 184.15 119.38))
  (stroke (width 0) (type default)))
 (wire
  (pts (xy 184.15 119.38) (xy 200.66 119.38))
  (stroke (width 0) (type default)))
 (wire
  (pts (xy 200.66 118.11) (xy 200.66 119.38))
  (stroke (width 0) (type default)))
 (wire
  (pts (xy 200.66 118.11) (xy 210.82 118.11))
  (stroke (width 0) (type default)))
 (wire
  (pts (xy 210.82 111.76) (xy 210.82 118.11))
  (stroke (width 0) (type default)))
 (wire
  (pts (xy 210.82 118.11) (xy 210.82 119.38))
  (stroke (width 0) (type default)))
 (junction
  (at 210.82 118.11)
  (diameter 0)
  (color 0 0 0 0))
 (wire
  (pts (xy 43.18 91.44) (xy 43.18 92.71))
  (stroke (width 0) (type default)))
 (wire
  (pts (xy 43.18 92.71) (xy 50.8 92.71))
  (stroke (width 0) (type default)))
 (wire
  (pts (xy 50.8 92.71) (xy 50.8 99.06))
  (stroke (width 0) (type default)))
 (wire
  (pts (xy 50.8 99.06) (xy 50.8 100.33))
  (stroke (width 0) (type default)))
 (wire
  (pts (xy 50.8 99.06) (xy 68.58 99.06))
  (stroke (width 0) (type default)))
 (wire
  (pts (xy 68.58 99.06) (xy 68.58 100.33))
  (stroke (width 0) (type default)))
 (wire
  (pts (xy 68.58 99.06) (xy 88.9 99.06))
  (stroke (width 0) (type default)))
 (wire
  (pts (xy 88.9 96.52) (xy 88.9 99.06))
  (stroke (width 0) (type default)))
 (wire
  (pts (xy 88.9 96.52) (xy 121.92 96.52))
  (stroke (width 0) (type default)))
 (wire
  (pts (xy 88.9 99.06) (xy 88.9 100.33))
  (stroke (width 0) (type default)))
 (junction
  (at 50.8 99.06)
  (diameter 0)
  (color 0 0 0 0))
 (junction
  (at 88.9 99.06)
  (diameter 0)
  (color 0 0 0 0))
 (junction
  (at 68.58 99.06)
  (diameter 0)
  (color 0 0 0 0))
 (embedded_fonts no))
